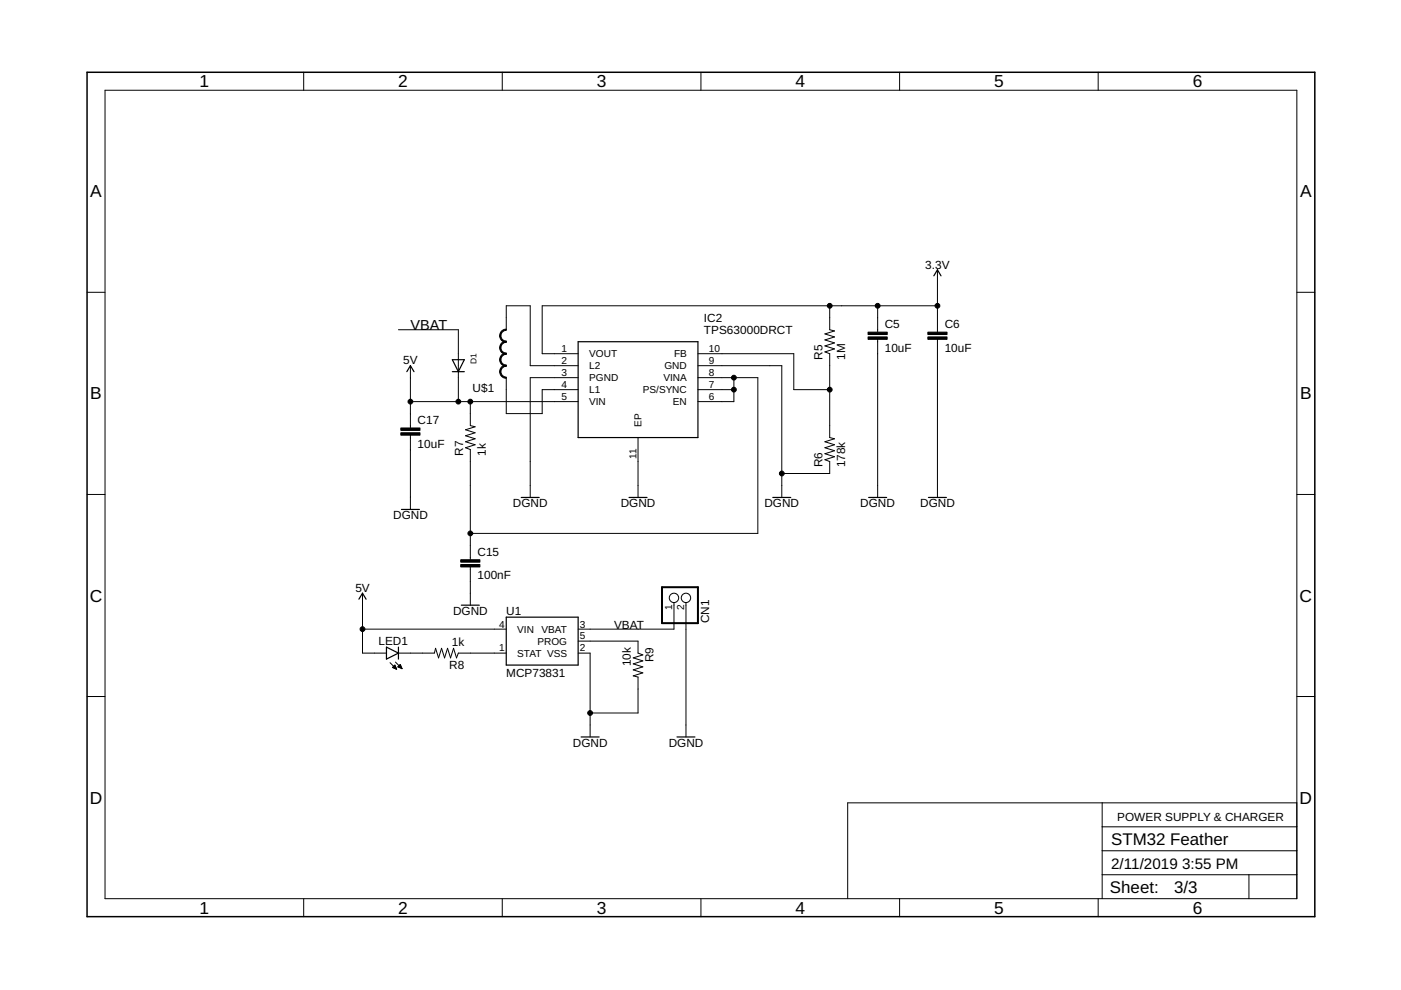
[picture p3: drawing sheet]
<svg xmlns="http://www.w3.org/2000/svg" width="297mm" height="210mm" viewBox="0 0 297 210" stroke-linecap="round" stroke-linejoin="round" font-family="sans-serif">
<g fill="none" stroke="#000" stroke-width=".25">
<path d="M198 58.5l.8-1.3 .7 1.3M86.3 78.8l.7-1.3 .8 1.3M95.9 76.3h2.5l-1.2 2.5zM95.9 78.8h2.5M122.6 72.5h25.4v20.3h-25.4zM85.1 108h3.8M110.5 105.5h3.8M133.4 105.5h3.8M163.9 105.5h3.8M184.2 105.5h3.8M196.8 105.5h3.9M76.1 127l.8-1.2 .7 1.2"/>
<path d="M81.9 137.2l2.6 1.3-2.6 1.2zM84.5 137.2v2.5M97.8 128.3h3.8M107.3 130.9h15.3v10.1h-15.3zM123.2 156.3h3.8M143.5 156.3h3.8"/>
</g>
<g fill="none" stroke="#000" stroke-width=".21">
<path d="M22.3 19.1h252.7v171.4h-252.7zM64.4 15.3v3.8M106.5 15.3v3.8M148.6 15.3v3.8M190.7 15.3v3.8M232.8 15.3v3.8M198.8 57.2v13.2M18.5 62h3.8M84.5 69.9h12.7v15.3M87 77.5v13.2M107.3 69.9v-5.1h5.1v12.7h10.2M148 75h20.3v7.6h7.6"/>
<path d="M148 77.5h17.8v28M175.9 64.8v5.1l1 .3-2 .6 2 .6-2 .7 2 .6-2 .6 2 .7-2 .6 1 .4v17.8l1 .2-2 .7 2 .6-2 .6 2 .7-2 .6 2 .6-2 .7 1 .4v2.5h-10.1M186.1 64.8v5.6M186.1 71.9v33.6M198.8 64.8h-83.8v10.2h7.6M198.8 71.9v33.6M275 62h3.8M87 85.2h35.6M87 92.3v15.7M99.7 85.2v5l1 .3-2 .6 2 .7-2 .6 2 .6-2 .7 2 .6-2 .6 1 .4v23.4M107.3 80.1v7.6h7.7v-5.1h7.6M122.6 80.1h-10.2v25.4"/>
<path d="M135.3 92.8v12.7M148 80.1h12.7v33h-61M148 82.6h7.6M155.6 80.1v5.1h-7.6M18.5 104.8h3.8M275 104.8h3.8M76.9 133.4h30.4M76.9 125.8v12.7h5M84.5 138.5h7.6l.3-1 .6 2 .6-2 .7 2 .6-2 .6 2 .7-2 .6 2 .4-1h10.1M99.7 120.2v8.1M122.6 135.9h12.7v2.6l1 .4-2 .6 2 .6-2 .7 2 .6-2 .6 2 .7-2 .6 1 .3v7.6h-10.2M122.6 138.5h2.5v17.8"/>
<path d="M142.9 127.8v5.6h-20.3M145.4 127.8v28.5M18.5 147.7h3.8M82.7 140.5l1.4 1.4M83.2 141.5l.5-.5 .4 .9zM83.3 141.5h.6M83.4 141.6h.6M83.4 141.4h.5M83.5 141.2h.3M83.6 141.1h.2M83.7 141.7h.3M83.8 140.4l1.4 1.4"/>
<path d="M83.9 141.8h.2M84.3 141.4l.6-.5 .3 .9zM84.4 141.4h.7M84.5 141.5h.6M84.5 141.2h.5M84.6 141.1h.4M84.8 141h.1M84.8 141.6h.4M85.1 141.7h.1M275 147.7h3.8M233.7 170.2v20.3M233.7 175.3h41.3"/>
<path d="M275 170.2h-95.3v20.3M64.4 190.5v3.9M106.5 190.5v3.9M148.6 190.5v3.9M190.7 190.5v3.9M232.8 190.5v3.9M233.7 185.5h41.3M233.7 180.4h41.3M264.8 185.5v5"/>
<circle cx="142.9" cy="126.8" r=".99"/>
<circle cx="145.4" cy="126.8" r=".99"/>
</g>
<g fill="#000" stroke="#000" stroke-width=".21">
<path d="M105.9 78.8h.3l.2 .7 .4 .3 .5 .1v.3a1.37 1.37 0 0 1-1.4-1.4z" fill-rule="evenodd"/>
<path d="M105.9 76.3h.3l.2 .7 .4 .3 .5 .1v.3a1.37 1.37 0 0 1-1.4-1.4z" fill-rule="evenodd"/>
<path d="M105.9 73.7h.3l.2 .7 .4 .4 .5 .1v.2a1.37 1.37 0 0 1-1.4-1.4z" fill-rule="evenodd"/>
<path d="M105.9 71.2h.3l.2 .7 .4 .3 .5 .1v.3a1.37 1.37 0 0 1-1.4-1.4z" fill-rule="evenodd"/>
<path d="M106.3 77.8l.6-.3 .4-.1v.3l-.5 .1-.4 .3-.2 .7h-.3z" fill-rule="evenodd"/>
<path d="M106.3 75.3l.6-.4h.4v.2l-.5 .1-.4 .3-.2 .8h-.3z" fill-rule="evenodd"/>
<path d="M106.3 72.7l.6-.3 .4-.1v.3l-.5 .1-.4 .3-.2 .7h-.3z" fill-rule="evenodd"/>
<path d="M106.3 70.2l.6-.4h.4v.2l-.5 .1-.4 .4-.2 .7h-.3z" fill-rule="evenodd"/>
<circle cx="175.9" cy="64.8" r=".51"/>
<circle cx="186.1" cy="64.8" r=".51"/>
<circle cx="198.8" cy="64.8" r=".51"/>
<circle cx="87" cy="85.2" r=".51"/>
<circle cx="97.2" cy="85.2" r=".51"/>
<circle cx="99.7" cy="85.2" r=".51"/>
<circle cx="155.6" cy="80.1" r=".51"/>
<circle cx="155.6" cy="82.6" r=".51"/>
<circle cx="175.9" cy="82.6" r=".51"/>
<circle cx="99.7" cy="113.1" r=".51"/>
<circle cx="165.8" cy="100.4" r=".51"/>
<circle cx="76.9" cy="133.4" r=".51"/>
<circle cx="125.1" cy="151.2" r=".51"/>
</g>
<path d="M184 71.4h4.1v.5h-4.1zM184 70.4h4.1v.5h-4.1zM196.7 71.4h4.1v.5h-4.1zM196.7 70.4h4.1v.5h-4.1zM85 91.8h4v.5h-4zM85 90.7h4v.5h-4zM97.7 119.7h4v.5h-4zM97.7 118.7h4v.5h-4z" fill="#000" stroke="#000" stroke-width=".21"/>
<path d="M18.5 15.3h260.3v179.1h-260.3z" fill="none" stroke="#000" stroke-width=".32"/>
<path d="M140.4 124.5h7.6v7.6h-7.6z" fill="none" stroke="#000" stroke-width=".42"/>
<g font-size="3.7">
<text x="42.3" y="18.5">1</text>
<text x="84.4" y="18.5">2</text>
<text x="126.5" y="18.5">3</text>
<text x="168.6" y="18.5">4</text>
<text x="210.8" y="18.5">5</text>
<text x="252.9" y="18.5">6</text>
<text x="19.1" y="41.8">A</text>
<text x="275.6" y="41.8">A</text>
<text x="19.1" y="84.7">B</text>
<text x="275.6" y="84.7">B</text>
<text x="19" y="127.5">C</text>
<text x="275.5" y="127.5">C</text>
<text x="19" y="170.4">D</text>
<text x="275.5" y="170.4">D</text>
<text x="42.3" y="193.7">1</text>
<text x="84.4" y="193.7">2</text>
<text x="126.5" y="193.7">3</text>
<text x="168.6" y="193.7">4</text>
<text x="210.8" y="193.7">5</text>
<text x="252.9" y="193.7">6</text>
</g>
<g font-size="3.6">
<text x="235.6" y="179.1">STM32 Feather</text>
<text x="235.3" y="189.4">Sheet:</text>
<text x="248.9" y="189.3">3/3</text>
</g>
<g font-size="3.2">
<text x="235.6" y="184.2">2/11/2019</text>
<text x="250.6" y="184.2">3:55 PM</text>
</g>
<text font-size="3.1" x="87" y="69.9">VBAT</text>
<g font-size="2.5">
<text x="196.2" y="57">3.3V</text>
<text x="149.2" y="70.8">TPS63000DRCT</text>
<text x="149.2" y="68.3">IC2</text>
<text x="187.6" y="69.5">C5</text>
<text x="200.3" y="69.5">C6</text>
<text x="85.5" y="77.3">5V</text>
<text x="174.4" y="76.3" transform="rotate(-90 174.4 76.3)">R5</text>
<text x="179.2" y="76.3" transform="rotate(-90 179.2 76.3)">1M</text>
<text x="187.6" y="74.6">10uF</text>
<text x="200.3" y="74.6">10uF</text>
<text x="100.2" y="83.1">U$1</text>
<text x="88.5" y="89.9">C17</text>
<text x="88.5" y="94.9">10uF</text>
<text x="98.2" y="96.6" transform="rotate(-90 98.2 96.6)">R7</text>
<text x="103" y="96.6" transform="rotate(-90 103 96.6)">1k</text>
<text x="174.4" y="99.1" transform="rotate(-90 174.4 99.1)">R6</text>
<text x="179.2" y="99.1" transform="rotate(-90 179.2 99.1)">178k</text>
<text x="108.8" y="107.5">DGND</text>
<text x="131.6" y="107.5">DGND</text>
<text x="162.1" y="107.5">DGND</text>
<text x="182.4" y="107.5">DGND</text>
<text x="195.1" y="107.5">DGND</text>
<text x="83.4" y="110">DGND</text>
<text x="101.2" y="117.8">C15</text>
<text x="75.3" y="125.5">5V</text>
<text x="101.2" y="122.9">100nF</text>
<text x="96.1" y="130.4">DGND</text>
<text x="107.3" y="130.4">U1</text>
<text x="80.3" y="136.7">LED1</text>
<text x="95.8" y="137">1k</text>
<text x="130.2" y="133.4">VBAT</text>
<text x="150.4" y="132.1" transform="rotate(-90 150.4 132.1)">CN1</text>
<text x="95.3" y="141.8">R8</text>
<text x="107.3" y="143.6">MCP73831</text>
<text x="133.8" y="141.3" transform="rotate(-90 133.8 141.3)">10k</text>
<text x="138.6" y="140.4" transform="rotate(-90 138.6 140.4)">R9</text>
<text x="121.5" y="158.3">DGND</text>
<text x="141.8" y="158.3">DGND</text>
<text x="236.9" y="174">POWER SUPPLY &amp; CHARGER</text>
</g>
<g font-size="2.1">
<text x="119.1" y="74.6">1</text>
<text x="119.1" y="77.2">2</text>
<text x="124.9" y="75.8">VOUT</text>
<text x="142.9" y="75.8">FB</text>
<text x="150.3" y="74.6">10</text>
<text x="150.3" y="77.2">9</text>
<text x="119.1" y="79.7">3</text>
<text x="119.1" y="82.3">4</text>
<text x="124.9" y="78.3">L2</text>
<text x="124.9" y="80.8">PGND</text>
<text x="124.9" y="83.4">L1</text>
<text x="136.3" y="83.4">PS/SYNC</text>
<text x="140.7" y="80.8">VINA</text>
<text x="140.9" y="78.3">GND</text>
<text x="150.3" y="79.7">8</text>
<text x="150.3" y="82.3">7</text>
<text x="119.1" y="84.8">5</text>
<text x="124.9" y="85.9">VIN</text>
<text x="142.7" y="85.9">EN</text>
<text x="150.3" y="84.8">6</text>
<text x="136" y="90.4" transform="rotate(-90 136 90.4)">EP</text>
<text x="134.9" y="97.3" transform="rotate(-90 134.9 97.3)">11</text>
<text x="142.5" y="129.3" transform="rotate(-90 142.5 129.3)">1</text>
<text x="145.1" y="129.3" transform="rotate(-90 145.1 129.3)">2</text>
<text x="105.8" y="133">4</text>
<text x="109.7" y="134.2">VIN</text>
<text x="113.9" y="136.7">PROG</text>
<text x="114.8" y="134.2">VBAT</text>
<text x="122.9" y="133">3</text>
<text x="122.9" y="135.6">5</text>
<text x="105.8" y="138.1">1</text>
<text x="109.7" y="139.2">STAT VSS</text>
<text x="122.9" y="138.1">2</text>
</g>
<text font-size="1.8" x="101" y="77.3" transform="rotate(-90 101 77.3)">D1</text>
</svg>
